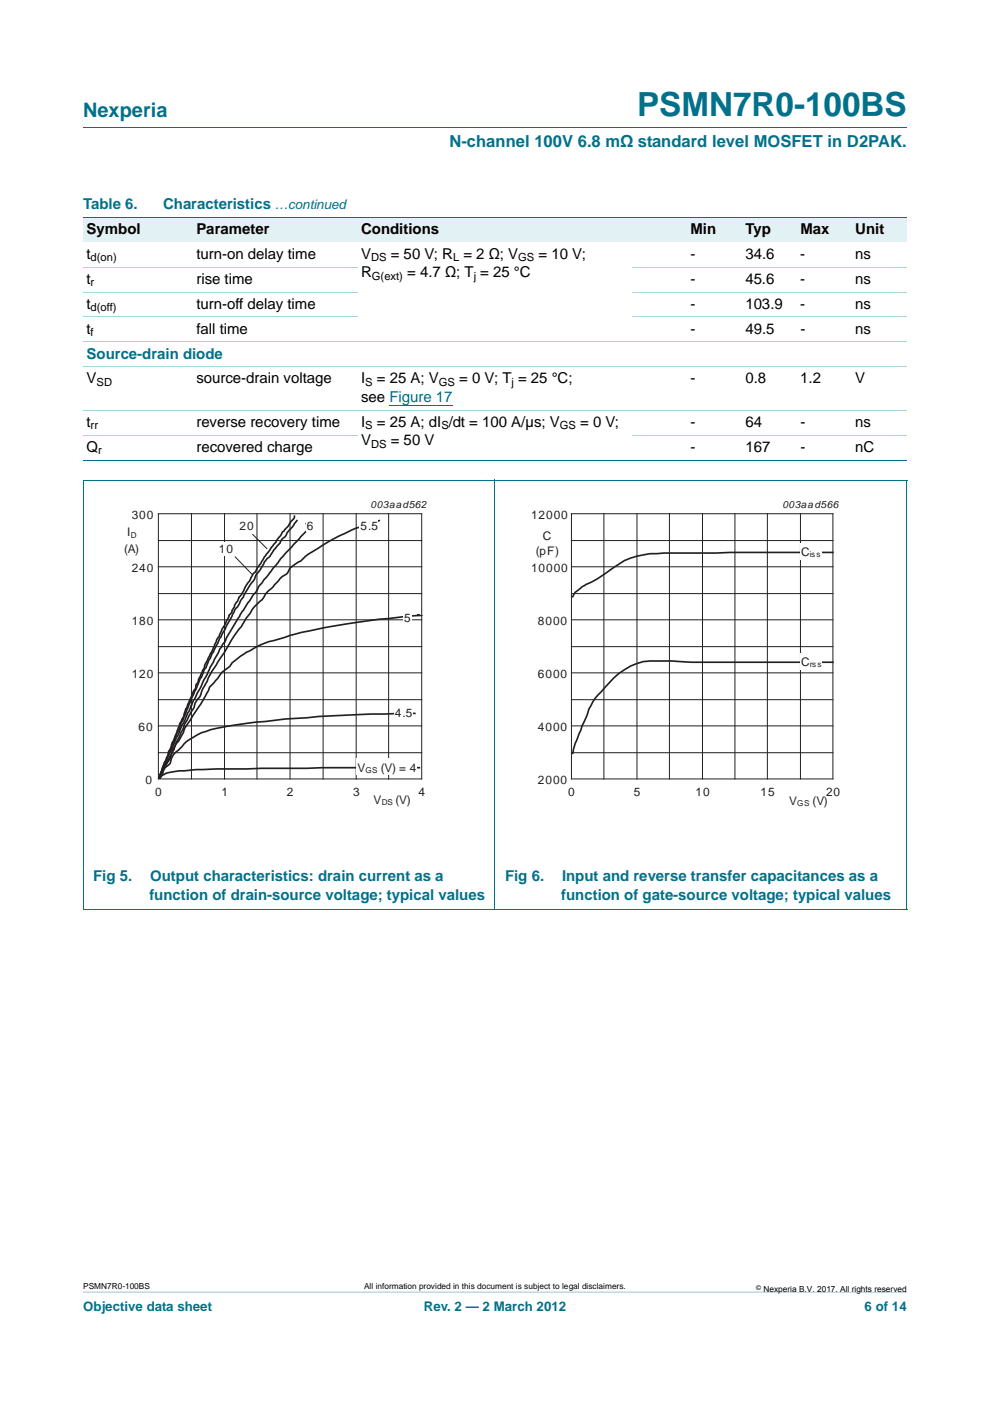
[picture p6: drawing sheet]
<svg xmlns="http://www.w3.org/2000/svg" width="210mm" height="297mm" viewBox="0 0 210 297" stroke-linecap="round" stroke-linejoin="round" font-family="sans-serif">
<path d="M17.6 273.9l174.7 .1z" fill="#00718a"/>
<path d="M17.6 27h174.7" fill="none" stroke="#00718a" stroke-width=".21"/>
<path d="M82.5 85.9h13.4" fill="none" stroke="#00f" stroke-width=".21"/>
<g fill="#e2f1f4">
<path d="M17.6 46h23.3v5.3h-23.3z"/>
<path d="M40.9 46h34.9v5.3h-34.9z"/>
<path d="M75.8 46h58.3v5.3h-58.3z"/>
<path d="M134.1 46h23.3v5.3h-23.3z"/>
<path d="M157.4 46h11.6v5.3h-11.6z"/>
<path d="M169 46h11.6v5.3h-11.6z"/>
<path d="M180.6 46h11.7v5.3h-11.7z"/>
</g>
<path d="M17.6 46h174.7M17.6 97.5h174.7M17.6 101.8h174.7M17.6 101.8v91M104.9 101.7v91.2M192.3 101.8v91M17.6 192.9h174.7" fill="none" stroke="#00718a" stroke-width=".21"/>
<path d="M17.6 56.6h58.2M134.1 56.6h58.2M17.6 61.9h58.2M17.6 67.2h58.2M17.6 72.5h174.7M17.6 77.8h174.7M134.1 61.9h58.2M134.1 67.2h58.2M17.6 87h174.7M17.6 92.2h58.2M134.1 92.2h58.2" fill="none" stroke="#a5d5dc" stroke-width=".21"/>
<g fill="none" stroke="#231f20" stroke-width=".21">
<path d="M33.6 114.6h55.8M33.6 108.9h55.8v56.2h-55.8zM40.6 108.9v56.2M47.6 108.9v56.2M49.9 118.1l3.7 3.8M53.6 113.3l3 3M54.5 108.9v56.2M61.5 108.9v56.2M68.5 108.9v56.2M75.5 108.9v56.2M82.4 108.9v56.2M33.6 137.1h55.8"/>
<path d="M33.6 125.9h55.8M33.6 131.4h55.8M33.6 120.2h55.8M33.6 159.6h55.8M33.6 148.3h55.8M33.6 153.9h55.8M33.6 142.7h55.8"/>
</g>
<path d="M62.4 109.5a1.39 1.39 0 0 1-.8 1.1l-.5 1-1.2 1.2-.4 .8-3.4 4.5-2 3.3-.4 .2-2.5 4.5-.6 .5-.2 .8-.5 .7-.2 .5-.5 .8a1.21 1.21 0 0 1-.7 1.1l-.2 .8-1.2 2.1-.6 1.5-.5 .6-.5 1.5-2 3.8-.1 .7-1.2 2.3-.2 .7-.5 .8v.4a33.3 33.3 0 0 0-2.5 6.1l-.9 1.7v.4l-1.6 3.6-.3 1-.5 1v.5l-.4 .7-1.6 4.2M63 110.4l-1 1.3a5 5 0 0 0-1.6 2.1 2.02 2.02 0 0 0-1 1.3l-1.5 1.8a3.1 3.1 0 0 1-1.3 1.5l-.5 .7-1 1.7a4.2 4.2 0 0 0-1.1 2l-1 1.2-2.6 4.6-.5 .6-2.2 4.2-1.2 2-1.9 4.2-.3 .3-.7 1.7a3.8 3.8 0 0 0-.9 2l-.3 .2-1.8 4.3-1.9 4.7-.4 .6-.4 1.3-1.4 3.2-1.3 3.4-.3 .3-1.1 3M64.9 111l.6 .6a3.8 3.8 0 0 1-1.8 2.2l-1.4 1.6a95.6 95.6 0 0 0-9 11.4l-2.8 4.2-2.5 4.2-.3 .8-1 1.5-2.1 4-2 4.2-1.6 2.8-.9 2.4-.3 .2-.9 2.3-.3 .2-.9 2.4-.3 .3-.9 2.4-2.9 6.3M80.4 110.4l-3.8 1.3a37.8 37.8 0 0 0-9.3 4.6 11.1 11.1 0 0 0-3.6 2.7l-2.2 1.4a2.58 2.58 0 0 1-1.7 1.9l-2.3 2.5a3.7 3.7 0 0 0-1.6 1.9l-.9 .9a7.8 7.8 0 0 0-2.1 2.6l-.7 .8-1 1.9-2 2.6-1.6 2.8-2.6 4-2.2 4.1a3.1 3.1 0 0 1-.9 1.8l-.5 .8-.3 1.1-2 3.4-.2 .9-3.9 8.1a3.8 3.8 0 0 0-1 2.3l-.2 .2M88.6 130.4l.4 .1a162.7 162.7 0 0 0-27.5 4.2l-3.3 1.1a21.5 21.5 0 0 0-7.8 3.8 3.1 3.1 0 0 0-1.6 1.6l-.1 .1a5.7 5.7 0 0 0-2.6 2.5l-1.7 1.9a30.6 30.6 0 0 1-3.5 6.1l-.6 .9a4.7 4.7 0 0 0-1.4 2.7l-1.1 1.8a2.41 2.41 0 0 0-.9 1.7l-.5 1-.3 .9-1.1 1.7a3.8 3.8 0 0 0-1 2.3l-.2 .2M88 151.3a270 270 0 0 0-39.3 2.6 20.2 20.2 0 0 0-8.8 3l-2.1 2.2a3.5 3.5 0 0 0-1.7 2.7l-.4 .4a2.48 2.48 0 0 0-1.3 2.2l-.6 .6M88.9 162.8l-33.5 .1-13.7 .3-2.6 .2a8.5 8.5 0 0 0-5.1 1.2l-.2 .4" fill="none" stroke="#231f20" stroke-width=".35"/>
<g fill="#fff">
<path d="M64.9 109.9h1.8v3h-1.8z"/>
<path d="M46.2 114.8h3.3v3h-3.3z"/>
<path d="M85.5 129.5h1.9v3h-1.9z"/>
<path d="M83.5 149.6h4v3h-4z"/>
<path d="M76.2 109.9h4v3h-4z"/>
<path d="M75.6 160.9h12.8v3.4h-12.8z"/>
<path d="M50.6 109.9h3.3v3h-3.3z"/>
</g>
<path d="M20.4 106h81.8v66.4h-81.8z" fill="none" stroke="#fff" stroke-width=".21"/>
<g fill="none" stroke="#231f20" stroke-width=".21">
<path d="M121.2 114.6h55.4M121.2 108.9h55.4v56.2h-55.4zM128 108.9v56.2M135.1 108.9v56.2M141.9 108.9v56.2M148.9 108.9v56.2M155.8 108.9v56.2M162.7 108.9v56.2M169.7 108.9v56.2M121.2 137.1h55.4M121.2 125.9h55.4M121.2 131.4h55.4"/>
<path d="M121.2 120.2h55.4M121.2 159.6h55.4M121.2 148.3h55.4M121.2 153.9h55.4M121.2 142.7h55.4"/>
</g>
<path d="M176.6 117.1h-21.7l-14.2 .2-1.4 .1a14.9 14.9 0 0 0-9.1 2.9 31.8 31.8 0 0 1-6.8 4.1l-.3 .3a3.3 3.3 0 0 0-1.7 1.8M176.6 140.4h-30a59.2 59.2 0 0 0-10.2-.1 16 16 0 0 0-8.9 6.3 10.5 10.5 0 0 0-3 5.1l-1.1 2.2-.3 .9a16.3 16.3 0 0 0-1.7 4.9" fill="none" stroke="#231f20" stroke-width=".35"/>
<g fill="#fff">
<path d="M169.6 115.2h4.5v3.5h-4.5z"/>
<path d="M169.6 138.5h4.7v3.5h-4.7z"/>
</g>
<path d="M107.7 106h81.9v66.4h-81.9z" fill="none" stroke="#fff" stroke-width=".21"/>
<text font-size="7" fill="#00718a" x="135.1" y="24.6">PSMN7R0-100BS</text>
<text font-size="4.2" fill="#00718a" x="17.6" y="24.9">Nexperia</text>
<text font-size="3.5" fill="#00718a" x="95.3" y="31.1">N-channel 100V 6.8 mΩ standard level MOSFET in D2PAK.</text>
<g font-size="3.2" fill="#00718a">
<text x="17.6" y="44.3">Table 6.</text>
<text x="34.6" y="44.3">Characteristics</text>
<text x="18.3" y="76">Source-drain diode</text>
<text x="19.7" y="186.9">Fig 5.</text>
<text x="31.7" y="190.8">function of drain-source voltage; typical values</text>
<text x="31.9" y="186.9">Output characteristics: drain current as a</text>
<text x="107.1" y="186.9">Fig 6.</text>
<text x="119" y="190.8">function of gate-source voltage; typical values</text>
<text x="119.2" y="186.9">Input and reverse transfer capacitances as a</text>
</g>
<g font-size="3.2">
<text x="18.4" y="49.6">Symbol</text>
<text x="41.6" y="49.6">Parameter</text>
<text x="76.6" y="49.6">Conditions</text>
<text x="146.4" y="49.6">Min</text>
<text x="158.1" y="49.6">Typ</text>
<text x="169.7" y="49.6">Max</text>
<text x="181.3" y="49.6">Unit</text>
<text x="18.4" y="54.8">t</text>
<text x="41.6" y="54.8">turn-on delay time</text>
<text x="76.5" y="54.8">V</text>
<text x="76.6" y="58.7">R</text>
<text x="82.8" y="54.8">= 50 V; R = 2 Ω; V</text>
<text x="86.3" y="58.7">= 4.7 Ω; T = 25 °C</text>
<text x="114.2" y="54.8">= 10 V;</text>
<text x="146.4" y="54.8">-</text>
<text x="158.1" y="54.8">34.6</text>
<text x="169.7" y="54.8">-</text>
<text x="181.3" y="54.8">ns</text>
<text x="18.3" y="65.4">t</text>
<text x="18.4" y="60.1">t</text>
<text x="41.6" y="60.1">rise time</text>
<text x="41.6" y="65.4">turn-off delay time</text>
<text x="146.4" y="60.1">-</text>
<text x="146.4" y="65.4">-</text>
<text x="158" y="60.1">45.6</text>
<text x="158" y="65.4">103.9</text>
<text x="169.7" y="60.1">-</text>
<text x="169.7" y="65.4">-</text>
<text x="181.3" y="60.1">ns</text>
<text x="181.3" y="65.4">ns</text>
<text x="18.4" y="70.7">t</text>
<text x="41.6" y="70.7">fall time</text>
<text x="146.4" y="70.7">-</text>
<text x="158.1" y="70.7">49.5</text>
<text x="169.7" y="70.7">-</text>
<text x="181.3" y="70.7">ns</text>
<text x="18.3" y="81.3">V</text>
<text x="41.6" y="81.3">source-drain voltage</text>
<text x="76.6" y="81.3">I</text>
<text x="79.9" y="81.3">= 25 A; V</text>
<text x="97.4" y="81.3">= 0 V; T = 25 °C;</text>
<text x="146.4" y="81.3">-</text>
<text x="158.1" y="81.3">0.8</text>
<text x="169.7" y="81.3">1.2</text>
<text x="181.3" y="81.3">V</text>
<text x="76.6" y="85.2">see Figure 17</text>
<text x="18.4" y="90.5">t</text>
<text x="18.4" y="95.8">Q</text>
<text x="41.6" y="90.5">reverse recovery time</text>
<text x="41.6" y="95.8">recovered charge</text>
<text x="76.6" y="90.5">I</text>
<text x="76.6" y="94.4">V</text>
<text x="79.9" y="90.5">= 25 A; dI /dt = 100 A/µs; V</text>
<text x="82.8" y="94.4">= 50 V</text>
<text x="123" y="90.5">= 0 V;</text>
<text x="146.4" y="95.8">-</text>
<text x="146.4" y="90.5">-</text>
<text x="158" y="95.8">167</text>
<text x="158.1" y="90.5">64</text>
<text x="169.7" y="90.5">-</text>
<text x="169.7" y="95.8">-</text>
<text x="181.3" y="90.5">ns</text>
<text x="181.3" y="95.8">nC</text>
</g>
<g font-size="2.8" fill="#00718a">
<text x="58.3" y="44.3">…continued</text>
<text x="17.6" y="277.9">Objective data sheet</text>
<text x="89.8" y="277.9">Rev. 2 — 2 March 2012</text>
<text x="183.3" y="277.9">6 of 14</text>
</g>
<g font-size="2.5" fill="#231f20">
<text x="27" y="113.7">I</text>
<text x="27.9" y="110">300</text>
<text x="50.8" y="112.4">20</text>
<text x="65.1" y="112.4">6</text>
<text x="76.4" y="112.4">5.5</text>
<text x="112.6" y="110">12000</text>
<text x="26.3" y="117.1">(A)</text>
<text x="46.4" y="117.3">10</text>
<text x="113.6" y="117.7">(pF)</text>
<text x="115.1" y="114.5">C</text>
<text x="169.8" y="117.9">C</text>
<text x="27.9" y="121.2">240</text>
<text x="112.6" y="121.2">10000</text>
<text x="85.7" y="132">5</text>
<text x="27.9" y="132.5">180</text>
<text x="114.1" y="132.5">8000</text>
<text x="27.9" y="143.7">120</text>
<text x="114.1" y="143.7">6000</text>
<text x="169.8" y="141.2">C</text>
<text x="29.4" y="155">60</text>
<text x="83.7" y="152.1">4.5</text>
<text x="114.1" y="155">4000</text>
<text x="30.8" y="166.2">0</text>
<text x="75.8" y="163.6">V</text>
<text x="80.7" y="163.6">(V) = 4</text>
<text x="114.1" y="166.2">2000</text>
<text x="32.9" y="168.7">0</text>
<text x="46.9" y="168.7">1</text>
<text x="60.8" y="168.7">2</text>
<text x="74.9" y="168.7">3</text>
<text x="79.2" y="170.5">V</text>
<text x="83.9" y="170.5">(V)</text>
<text x="88.7" y="168.7">4</text>
<text x="120.5" y="168.7">0</text>
<text x="134.4" y="168.7">5</text>
<text x="147.5" y="168.7">10</text>
<text x="161.2" y="168.7">15</text>
<text x="167.3" y="170.6">V</text>
<text x="172.3" y="170.6">(V)</text>
<text x="175.1" y="168.7">20</text>
</g>
<g font-size="2.4">
<text x="19.2" y="55.4">d(on)</text>
<text x="78.7" y="55.4">DS</text>
<text x="78.8" y="59.3">G(ext)</text>
<text x="96.1" y="55.4">L</text>
<text x="100.4" y="59.3">j</text>
<text x="109.9" y="55.4">GS</text>
<text x="19.2" y="60.7">r</text>
<text x="19.2" y="66">d(off)</text>
<text x="19.2" y="71.3">f</text>
<text x="20.5" y="81.9">SD</text>
<text x="77.4" y="81.9">S</text>
<text x="93" y="81.9">GS</text>
<text x="108.4" y="81.9">j</text>
<text x="19.2" y="91.1">rr</text>
<text x="77.4" y="91.1">S</text>
<text x="78.7" y="94.9">DS</text>
<text x="93.6" y="91.1">S</text>
<text x="118.7" y="91.1">GS</text>
<text x="20.8" y="96.4">r</text>
</g>
<g font-size="2.1" fill="#231f20">
<text x="78.6" y="107.8">003aad562</text>
<text x="165.9" y="107.8">003aad566</text>
</g>
<g font-size="1.8">
<text x="17.6" y="273.3">PSMN7R0-100BS</text>
<text x="77.2" y="273.3">All information provided in this document is subject to legal disclaimers.</text>
<text x="161.9" y="273.9">Nexperia B.V. 2017. All rights reserved</text>
</g>
<g font-size="1.7" fill="#231f20">
<text x="27.8" y="114">D</text>
<text x="171.7" y="118.2">iss</text>
<text x="171.7" y="141.5">rss</text>
<text x="77.5" y="163.8">GS</text>
<text x="80.9" y="170.7">DS</text>
<text x="169.1" y="170.8">GS</text>
</g>
<text font-size="1.4" x="160.4" y="273.4">©</text>
</svg>
